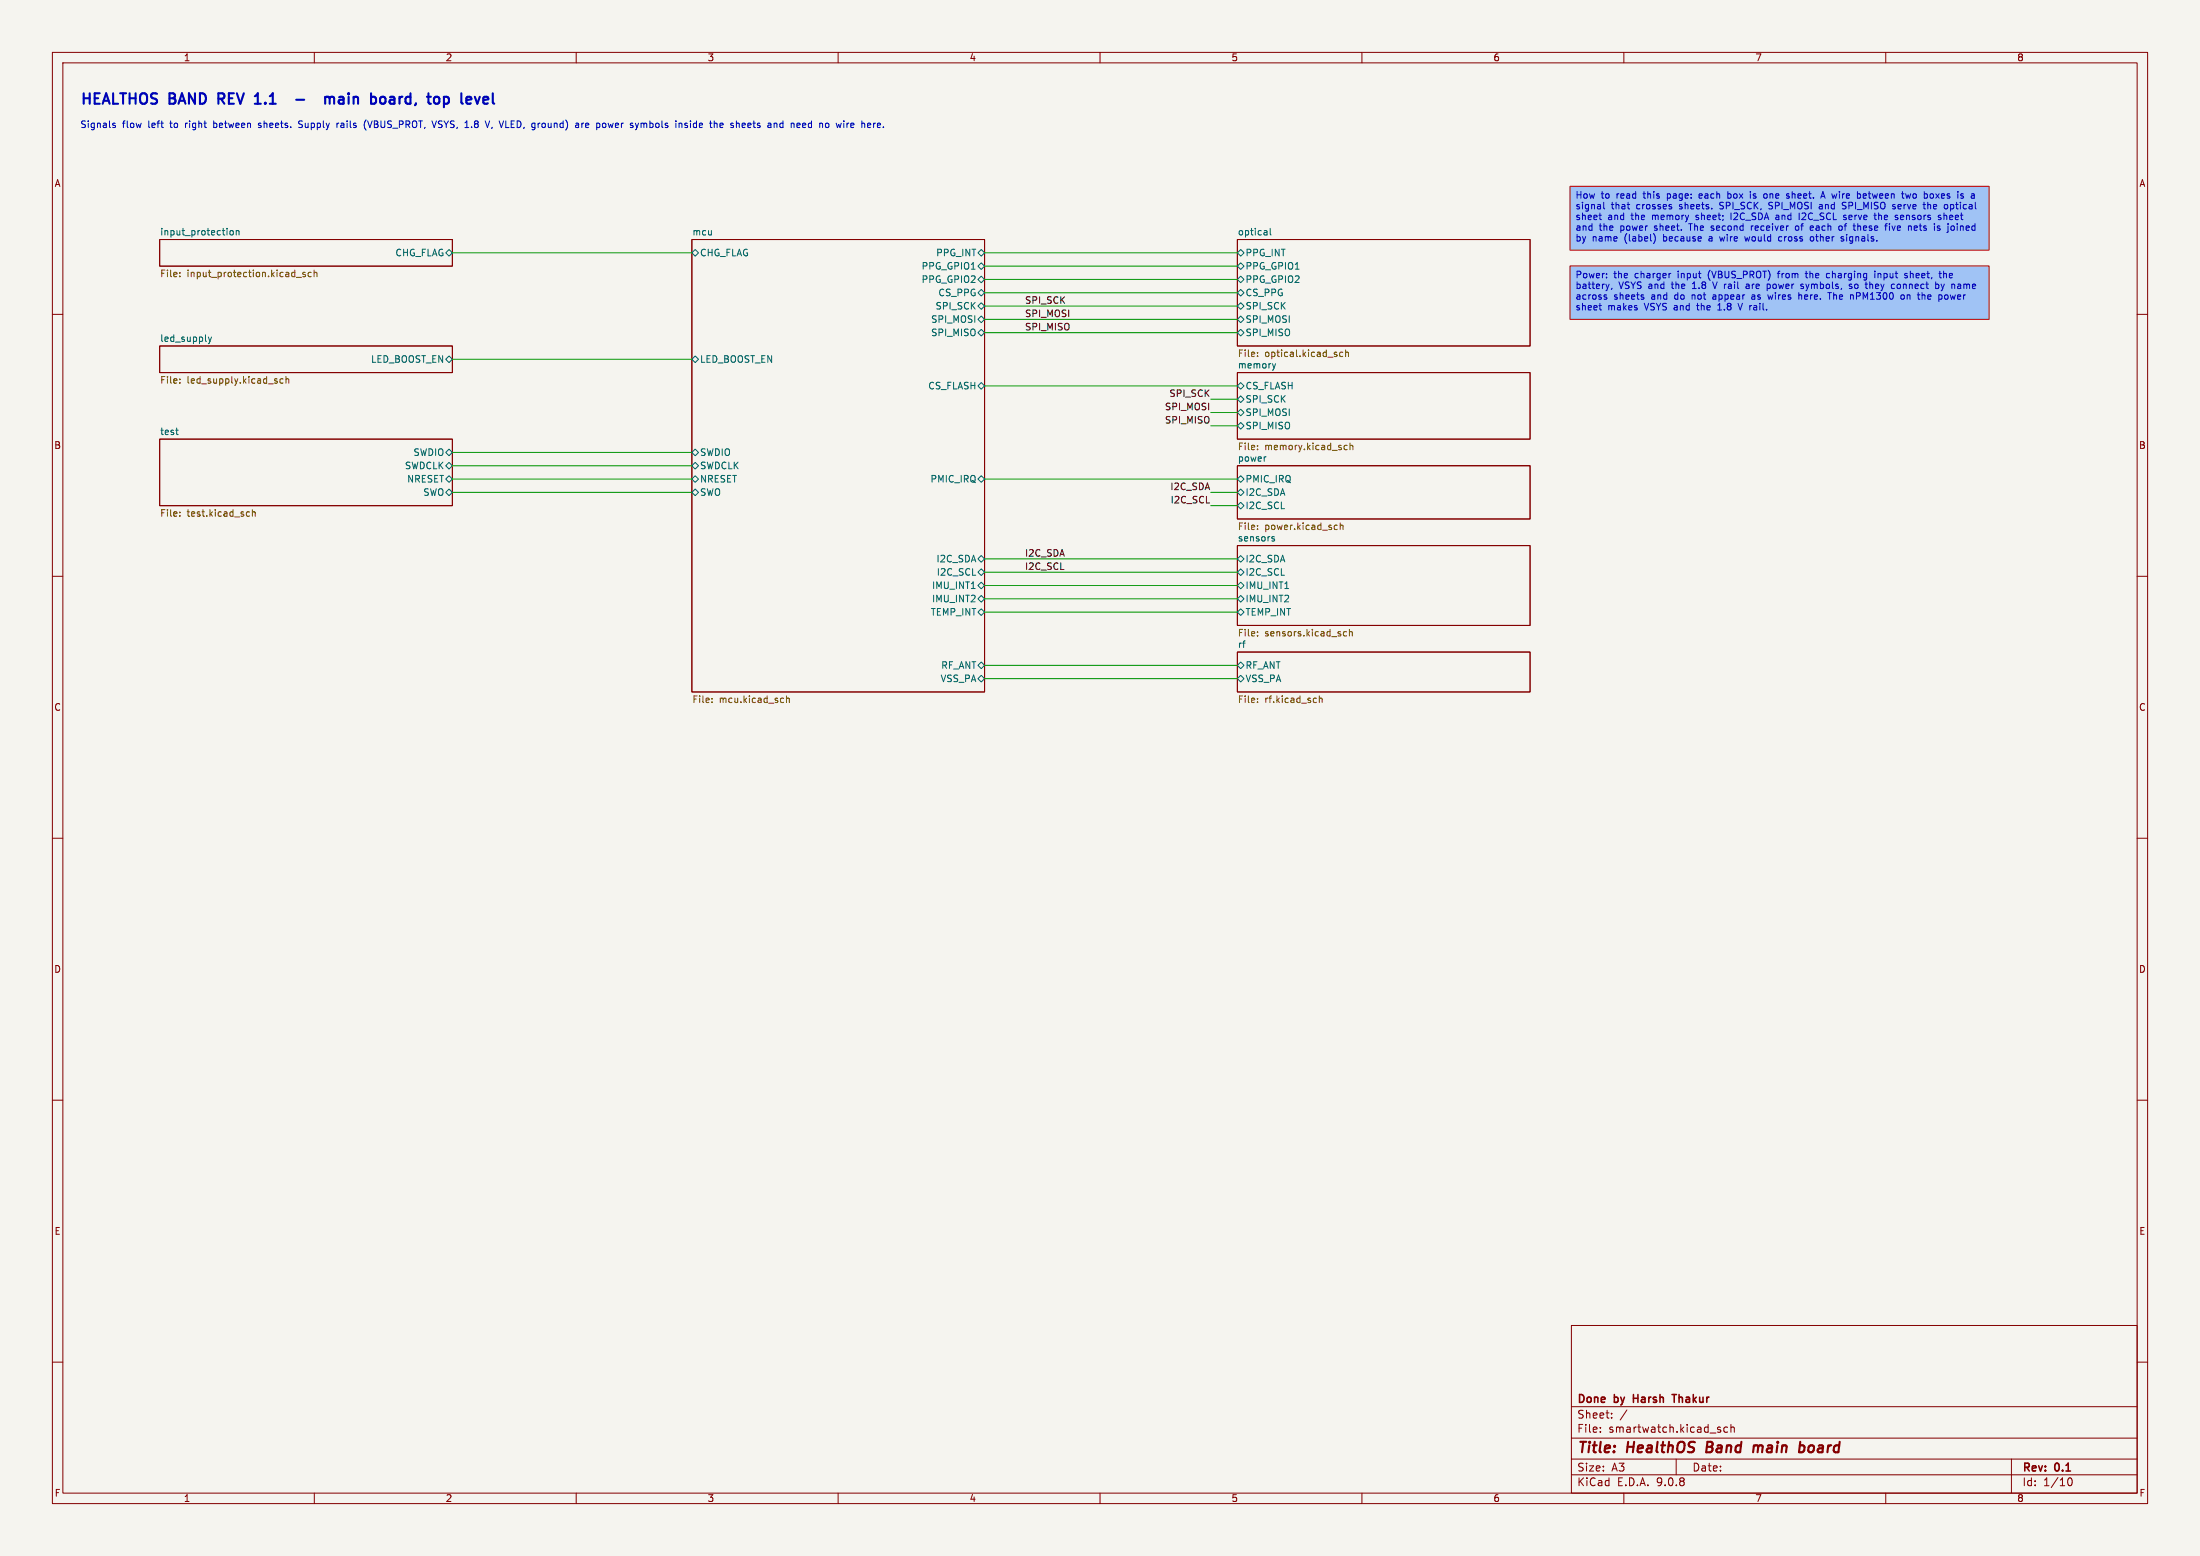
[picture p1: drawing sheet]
(kicad_sch
 (version 20250114)
 (generator "eeschema")
 (generator_version "9.0")
 (paper "A3")
 (title_block (title "HealthOS Band main board") (rev "0.1") (company "Done by Harsh Thakur"))
 (lib_symbols)
 (text "HEALTHOS BAND REV 1.1  -  main board, top level" (exclude_from_sim no) (at 15.24 20.32 0) (effects (font (size 2.0 2.0) bold (color 0 0 180 1)) (justify left bottom)))
 (text "Signals flow left to right between sheets. Supply rails (VBUS_PROT, VSYS, 1.8 V, VLED, ground) are power symbols inside the sheets and need no wire here." (exclude_from_sim no) (at 15.24 24.765 0) (effects (font (size 1.27 1.27) (color 0 0 180 1)) (justify left bottom)))
 (sheet (at 132.08 45.72) (size 55.88 86.36) (exclude_from_sim no) (in_bom yes) (on_board yes) (dnp no)
  (stroke (width 0.1524) (type solid)) (fill (color 0 0 0 0.0))
  (property "Sheetname" "mcu" (at 132.08 45.02 0) (effects (font (size 1.27 1.27)) (justify left bottom)))
  (property "Sheetfile" "mcu.kicad_sch" (at 132.08 132.78 0) (effects (font (size 1.27 1.27)) (justify left top)))
  (pin "CHG_FLAG" bidirectional (at 132.08 48.26 180) (effects (font (size 1.27 1.27)) (justify left)))
  (pin "LED_BOOST_EN" bidirectional (at 132.08 68.58 180) (effects (font (size 1.27 1.27)) (justify left)))
  (pin "SWDIO" bidirectional (at 132.08 86.36 180) (effects (font (size 1.27 1.27)) (justify left)))
  (pin "SWDCLK" bidirectional (at 132.08 88.9 180) (effects (font (size 1.27 1.27)) (justify left)))
  (pin "NRESET" bidirectional (at 132.08 91.44 180) (effects (font (size 1.27 1.27)) (justify left)))
  (pin "SWO" bidirectional (at 132.08 93.98 180) (effects (font (size 1.27 1.27)) (justify left)))
  (pin "PPG_INT" bidirectional (at 187.96 48.26 0) (effects (font (size 1.27 1.27)) (justify right)))
  (pin "PPG_GPIO1" bidirectional (at 187.96 50.8 0) (effects (font (size 1.27 1.27)) (justify right)))
  (pin "PPG_GPIO2" bidirectional (at 187.96 53.34 0) (effects (font (size 1.27 1.27)) (justify right)))
  (pin "CS_PPG" bidirectional (at 187.96 55.88 0) (effects (font (size 1.27 1.27)) (justify right)))
  (pin "SPI_SCK" bidirectional (at 187.96 58.42 0) (effects (font (size 1.27 1.27)) (justify right)))
  (pin "SPI_MOSI" bidirectional (at 187.96 60.96 0) (effects (font (size 1.27 1.27)) (justify right)))
  (pin "SPI_MISO" bidirectional (at 187.96 63.5 0) (effects (font (size 1.27 1.27)) (justify right)))
  (pin "CS_FLASH" bidirectional (at 187.96 73.66 0) (effects (font (size 1.27 1.27)) (justify right)))
  (pin "PMIC_IRQ" bidirectional (at 187.96 91.44 0) (effects (font (size 1.27 1.27)) (justify right)))
  (pin "I2C_SDA" bidirectional (at 187.96 106.68 0) (effects (font (size 1.27 1.27)) (justify right)))
  (pin "I2C_SCL" bidirectional (at 187.96 109.22 0) (effects (font (size 1.27 1.27)) (justify right)))
  (pin "IMU_INT1" bidirectional (at 187.96 111.76 0) (effects (font (size 1.27 1.27)) (justify right)))
  (pin "IMU_INT2" bidirectional (at 187.96 114.3 0) (effects (font (size 1.27 1.27)) (justify right)))
  (pin "TEMP_INT" bidirectional (at 187.96 116.84 0) (effects (font (size 1.27 1.27)) (justify right)))
  (pin "RF_ANT" bidirectional (at 187.96 127.0 0) (effects (font (size 1.27 1.27)) (justify right)))
  (pin "VSS_PA" bidirectional (at 187.96 129.54 0) (effects (font (size 1.27 1.27)) (justify right))))
 (sheet (at 30.48 45.72) (size 55.88 5.08) (exclude_from_sim no) (in_bom yes) (on_board yes) (dnp no)
  (stroke (width 0.1524) (type solid)) (fill (color 0 0 0 0.0))
  (property "Sheetname" "input_protection" (at 30.48 45.02 0) (effects (font (size 1.27 1.27)) (justify left bottom)))
  (property "Sheetfile" "input_protection.kicad_sch" (at 30.48 51.5 0) (effects (font (size 1.27 1.27)) (justify left top)))
  (pin "CHG_FLAG" bidirectional (at 86.36 48.26 0) (effects (font (size 1.27 1.27)) (justify right))))
 (sheet (at 30.48 66.04) (size 55.88 5.08) (exclude_from_sim no) (in_bom yes) (on_board yes) (dnp no)
  (stroke (width 0.1524) (type solid)) (fill (color 0 0 0 0.0))
  (property "Sheetname" "led_supply" (at 30.48 65.34 0) (effects (font (size 1.27 1.27)) (justify left bottom)))
  (property "Sheetfile" "led_supply.kicad_sch" (at 30.48 71.82 0) (effects (font (size 1.27 1.27)) (justify left top)))
  (pin "LED_BOOST_EN" bidirectional (at 86.36 68.58 0) (effects (font (size 1.27 1.27)) (justify right))))
 (sheet (at 30.48 83.82) (size 55.88 12.7) (exclude_from_sim no) (in_bom yes) (on_board yes) (dnp no)
  (stroke (width 0.1524) (type solid)) (fill (color 0 0 0 0.0))
  (property "Sheetname" "test" (at 30.48 83.12 0) (effects (font (size 1.27 1.27)) (justify left bottom)))
  (property "Sheetfile" "test.kicad_sch" (at 30.48 97.22 0) (effects (font (size 1.27 1.27)) (justify left top)))
  (pin "SWDIO" bidirectional (at 86.36 86.36 0) (effects (font (size 1.27 1.27)) (justify right)))
  (pin "SWDCLK" bidirectional (at 86.36 88.9 0) (effects (font (size 1.27 1.27)) (justify right)))
  (pin "NRESET" bidirectional (at 86.36 91.44 0) (effects (font (size 1.27 1.27)) (justify right)))
  (pin "SWO" bidirectional (at 86.36 93.98 0) (effects (font (size 1.27 1.27)) (justify right))))
 (sheet (at 236.22 45.72) (size 55.88 20.32) (exclude_from_sim no) (in_bom yes) (on_board yes) (dnp no)
  (stroke (width 0.1524) (type solid)) (fill (color 0 0 0 0.0))
  (property "Sheetname" "optical" (at 236.22 45.02 0) (effects (font (size 1.27 1.27)) (justify left bottom)))
  (property "Sheetfile" "optical.kicad_sch" (at 236.22 66.74 0) (effects (font (size 1.27 1.27)) (justify left top)))
  (pin "PPG_INT" bidirectional (at 236.22 48.26 180) (effects (font (size 1.27 1.27)) (justify left)))
  (pin "PPG_GPIO1" bidirectional (at 236.22 50.8 180) (effects (font (size 1.27 1.27)) (justify left)))
  (pin "PPG_GPIO2" bidirectional (at 236.22 53.34 180) (effects (font (size 1.27 1.27)) (justify left)))
  (pin "CS_PPG" bidirectional (at 236.22 55.88 180) (effects (font (size 1.27 1.27)) (justify left)))
  (pin "SPI_SCK" bidirectional (at 236.22 58.42 180) (effects (font (size 1.27 1.27)) (justify left)))
  (pin "SPI_MOSI" bidirectional (at 236.22 60.96 180) (effects (font (size 1.27 1.27)) (justify left)))
  (pin "SPI_MISO" bidirectional (at 236.22 63.5 180) (effects (font (size 1.27 1.27)) (justify left))))
 (sheet (at 236.22 71.12) (size 55.88 12.7) (exclude_from_sim no) (in_bom yes) (on_board yes) (dnp no)
  (stroke (width 0.1524) (type solid)) (fill (color 0 0 0 0.0))
  (property "Sheetname" "memory" (at 236.22 70.42 0) (effects (font (size 1.27 1.27)) (justify left bottom)))
  (property "Sheetfile" "memory.kicad_sch" (at 236.22 84.52 0) (effects (font (size 1.27 1.27)) (justify left top)))
  (pin "CS_FLASH" bidirectional (at 236.22 73.66 180) (effects (font (size 1.27 1.27)) (justify left)))
  (pin "SPI_SCK" bidirectional (at 236.22 76.2 180) (effects (font (size 1.27 1.27)) (justify left)))
  (pin "SPI_MOSI" bidirectional (at 236.22 78.74 180) (effects (font (size 1.27 1.27)) (justify left)))
  (pin "SPI_MISO" bidirectional (at 236.22 81.28 180) (effects (font (size 1.27 1.27)) (justify left))))
 (sheet (at 236.22 88.9) (size 55.88 10.16) (exclude_from_sim no) (in_bom yes) (on_board yes) (dnp no)
  (stroke (width 0.1524) (type solid)) (fill (color 0 0 0 0.0))
  (property "Sheetname" "power" (at 236.22 88.2 0) (effects (font (size 1.27 1.27)) (justify left bottom)))
  (property "Sheetfile" "power.kicad_sch" (at 236.22 99.76 0) (effects (font (size 1.27 1.27)) (justify left top)))
  (pin "PMIC_IRQ" bidirectional (at 236.22 91.44 180) (effects (font (size 1.27 1.27)) (justify left)))
  (pin "I2C_SDA" bidirectional (at 236.22 93.98 180) (effects (font (size 1.27 1.27)) (justify left)))
  (pin "I2C_SCL" bidirectional (at 236.22 96.52 180) (effects (font (size 1.27 1.27)) (justify left))))
 (sheet (at 236.22 104.14) (size 55.88 15.24) (exclude_from_sim no) (in_bom yes) (on_board yes) (dnp no)
  (stroke (width 0.1524) (type solid)) (fill (color 0 0 0 0.0))
  (property "Sheetname" "sensors" (at 236.22 103.44 0) (effects (font (size 1.27 1.27)) (justify left bottom)))
  (property "Sheetfile" "sensors.kicad_sch" (at 236.22 120.08 0) (effects (font (size 1.27 1.27)) (justify left top)))
  (pin "I2C_SDA" bidirectional (at 236.22 106.68 180) (effects (font (size 1.27 1.27)) (justify left)))
  (pin "I2C_SCL" bidirectional (at 236.22 109.22 180) (effects (font (size 1.27 1.27)) (justify left)))
  (pin "IMU_INT1" bidirectional (at 236.22 111.76 180) (effects (font (size 1.27 1.27)) (justify left)))
  (pin "IMU_INT2" bidirectional (at 236.22 114.3 180) (effects (font (size 1.27 1.27)) (justify left)))
  (pin "TEMP_INT" bidirectional (at 236.22 116.84 180) (effects (font (size 1.27 1.27)) (justify left))))
 (sheet (at 236.22 124.46) (size 55.88 7.62) (exclude_from_sim no) (in_bom yes) (on_board yes) (dnp no)
  (stroke (width 0.1524) (type solid)) (fill (color 0 0 0 0.0))
  (property "Sheetname" "rf" (at 236.22 123.76 0) (effects (font (size 1.27 1.27)) (justify left bottom)))
  (property "Sheetfile" "rf.kicad_sch" (at 236.22 132.78 0) (effects (font (size 1.27 1.27)) (justify left top)))
  (pin "RF_ANT" bidirectional (at 236.22 127.0 180) (effects (font (size 1.27 1.27)) (justify left)))
  (pin "VSS_PA" bidirectional (at 236.22 129.54 180) (effects (font (size 1.27 1.27)) (justify left))))
 (label "SPI_SCK" (at 195.58 58.42 0) (effects (font (size 1.27 1.27)) (justify left bottom)))
 (label "SPI_SCK" (at 231.14 76.2 180) (effects (font (size 1.27 1.27)) (justify right bottom)))
 (label "SPI_MOSI" (at 195.58 60.96 0) (effects (font (size 1.27 1.27)) (justify left bottom)))
 (label "SPI_MOSI" (at 231.14 78.74 180) (effects (font (size 1.27 1.27)) (justify right bottom)))
 (label "SPI_MISO" (at 195.58 63.5 0) (effects (font (size 1.27 1.27)) (justify left bottom)))
 (label "SPI_MISO" (at 231.14 81.28 180) (effects (font (size 1.27 1.27)) (justify right bottom)))
 (label "I2C_SDA" (at 195.58 106.68 0) (effects (font (size 1.27 1.27)) (justify left bottom)))
 (label "I2C_SDA" (at 231.14 93.98 180) (effects (font (size 1.27 1.27)) (justify right bottom)))
 (label "I2C_SCL" (at 195.58 109.22 0) (effects (font (size 1.27 1.27)) (justify left bottom)))
 (label "I2C_SCL" (at 231.14 96.52 180) (effects (font (size 1.27 1.27)) (justify right bottom)))
 (text_box "How to read this page: each box is one sheet. A wire between two boxes is a signal that crosses sheets. SPI_SCK, SPI_MOSI and SPI_MISO serve the optical sheet and the memory sheet; I2C_SDA and I2C_SCL serve the sensors sheet and the power sheet. The second receiver of each of these five nets is joined by name (label) because a wire would cross other signals." (exclude_from_sim no) (at 299.72 35.56 0) (size 80 12.2) (margins 0.9525 0.9525 0.9525 0.9525) (stroke (width 0.1524) (type solid) (color 200 0 0 1)) (fill (type color) (color 160 195 245 1)) (effects (font (size 1.27 1.27)) (justify left top)))
 (text_box "Power: the charger input (VBUS_PROT) from the charging input sheet, the battery, VSYS and the 1.8 V rail are power symbols, so they connect by name across sheets and do not appear as wires here. The nPM1300 on the power sheet makes VSYS and the 1.8 V rail." (exclude_from_sim no) (at 299.72 50.76 0) (size 80 10.2) (margins 0.9525 0.9525 0.9525 0.9525) (stroke (width 0.1524) (type solid) (color 200 0 0 1)) (fill (type color) (color 160 195 245 1)) (effects (font (size 1.27 1.27)) (justify left top)))
 (wire (pts (xy 86.36 48.26) (xy 132.08 48.26)) (stroke (width 0) (type default)))
 (wire (pts (xy 86.36 68.58) (xy 132.08 68.58)) (stroke (width 0) (type default)))
 (wire (pts (xy 86.36 86.36) (xy 132.08 86.36)) (stroke (width 0) (type default)))
 (wire (pts (xy 86.36 88.9) (xy 132.08 88.9)) (stroke (width 0) (type default)))
 (wire (pts (xy 86.36 91.44) (xy 132.08 91.44)) (stroke (width 0) (type default)))
 (wire (pts (xy 86.36 93.98) (xy 132.08 93.98)) (stroke (width 0) (type default)))
 (wire (pts (xy 187.96 48.26) (xy 236.22 48.26)) (stroke (width 0) (type default)))
 (wire (pts (xy 187.96 50.8) (xy 236.22 50.8)) (stroke (width 0) (type default)))
 (wire (pts (xy 187.96 53.34) (xy 236.22 53.34)) (stroke (width 0) (type default)))
 (wire (pts (xy 187.96 55.88) (xy 236.22 55.88)) (stroke (width 0) (type default)))
 (wire (pts (xy 187.96 58.42) (xy 236.22 58.42)) (stroke (width 0) (type default)))
 (wire (pts (xy 187.96 60.96) (xy 236.22 60.96)) (stroke (width 0) (type default)))
 (wire (pts (xy 187.96 63.5) (xy 236.22 63.5)) (stroke (width 0) (type default)))
 (wire (pts (xy 187.96 73.66) (xy 236.22 73.66)) (stroke (width 0) (type default)))
 (wire (pts (xy 187.96 91.44) (xy 236.22 91.44)) (stroke (width 0) (type default)))
 (wire (pts (xy 187.96 106.68) (xy 236.22 106.68)) (stroke (width 0) (type default)))
 (wire (pts (xy 187.96 109.22) (xy 236.22 109.22)) (stroke (width 0) (type default)))
 (wire (pts (xy 187.96 111.76) (xy 236.22 111.76)) (stroke (width 0) (type default)))
 (wire (pts (xy 187.96 114.3) (xy 236.22 114.3)) (stroke (width 0) (type default)))
 (wire (pts (xy 187.96 116.84) (xy 236.22 116.84)) (stroke (width 0) (type default)))
 (wire (pts (xy 187.96 127.0) (xy 236.22 127.0)) (stroke (width 0) (type default)))
 (wire (pts (xy 187.96 129.54) (xy 236.22 129.54)) (stroke (width 0) (type default)))
 (wire (pts (xy 236.22 76.2) (xy 231.14 76.2)) (stroke (width 0) (type default)))
 (wire (pts (xy 236.22 78.74) (xy 231.14 78.74)) (stroke (width 0) (type default)))
 (wire (pts (xy 236.22 81.28) (xy 231.14 81.28)) (stroke (width 0) (type default)))
 (wire (pts (xy 236.22 93.98) (xy 231.14 93.98)) (stroke (width 0) (type default)))
 (wire (pts (xy 236.22 96.52) (xy 231.14 96.52)) (stroke (width 0) (type default)))
 (sheet_instances (path "" (page "1")))
 (embedded_fonts no))
